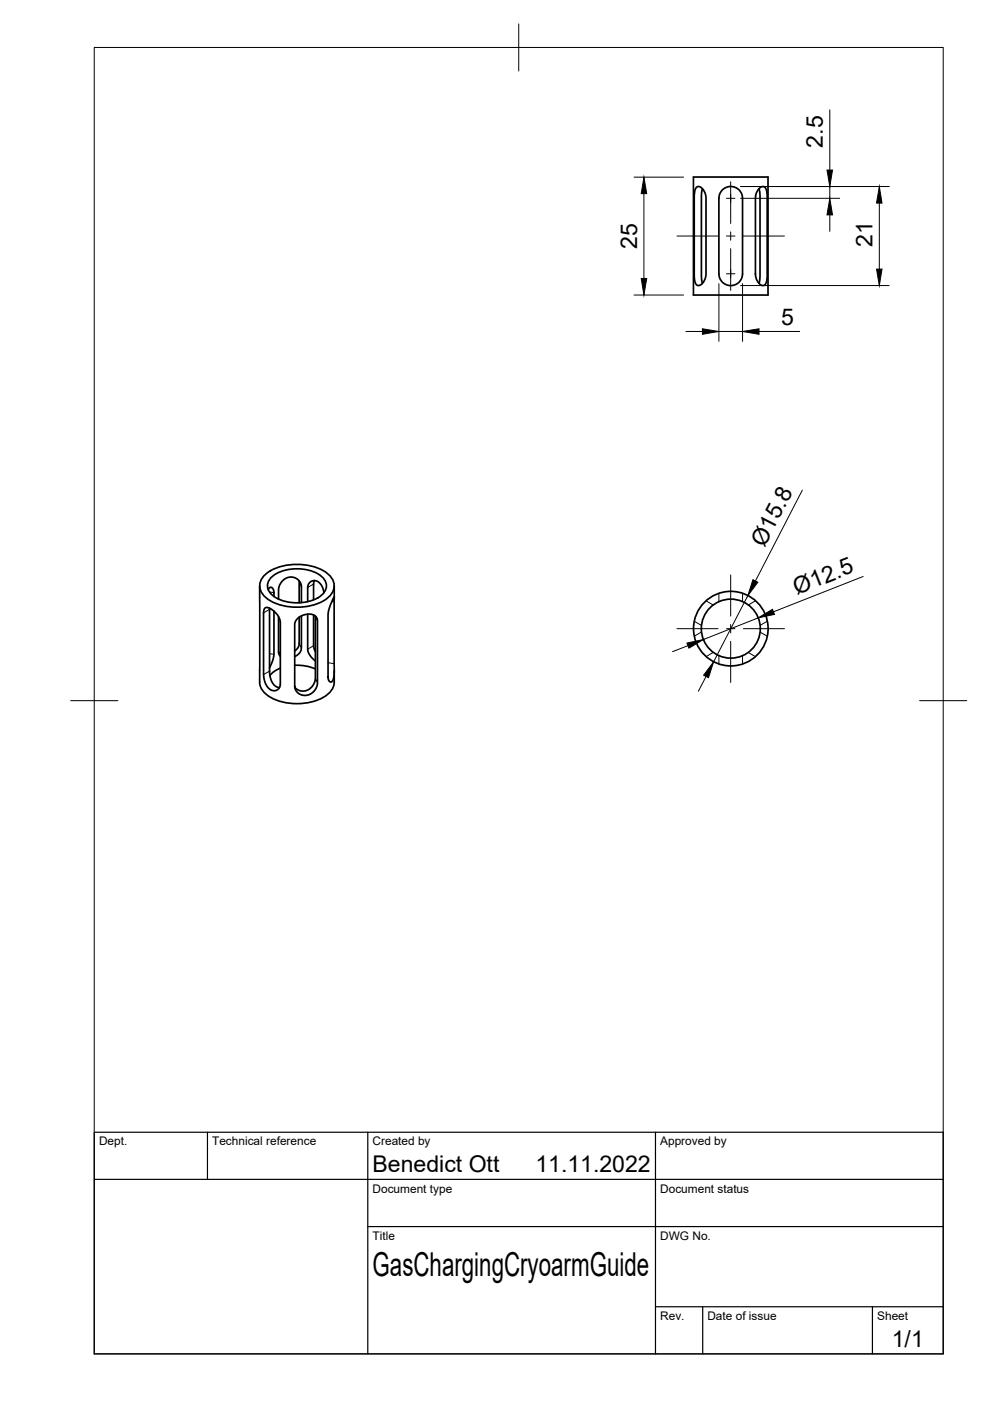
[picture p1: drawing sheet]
<svg xmlns="http://www.w3.org/2000/svg" width="210mm" height="297mm" viewBox="0 0 210 297" stroke-linecap="round" stroke-linejoin="round" font-family="sans-serif">
<!-- layer: Visible -->
<g fill="none" stroke="#000" stroke-width=".36">
<path d="M147 37.5h15.8v25.1h-15.8zM147.6 39.8l.4-.3 .7 .3 .7 1 .3 1.1v16.3l-.5 1.5-.5 .6-.5 .2h-.4l-.3-.4-.3-1.4v-17.3l.1-1zM161 39.9l.5-.3 .6 .1 .4 .7 .2 1v17.3l-.3 1.3-.5 .5-.7-.2-.5-.6-.5-1.5v-16.3l.2-1.1zM148.9 40l-.2 1.4v17.3l.2 1.4M153.2 40.3l.6-.5 .7-.2h.8l.7 .2 .6 .4 .5 .6 .3 1.1v16.3l-.2 .8-.4 .7-.7 .6-.9 .2h-.9l-1.1-.6-.6-.9-.2-.8v-16.3l.2-.8zM160.9 40l.2 1.4v17.3l-.2 1.4M55.1 124.2v17.9a7.3 7.3 0 0 0 .4 4 8.8 8.8 0 0 0 7.5 3.1 8.8 8.8 0 0 0 7.5-3.1l.4-1.5v-2.4M55.9 122.2a10.3 10.3 0 0 1 8.7-2.4 8.1 8.1 0 0 1 5.9 3 3.1 3.1 0 0 1-1.1 4.1 11.8 11.8 0 0 1-12.9 0 3.1 3.1 0 0 1-.6-4.7zM56.1 129l.3-.2h.5l1 .6 .9 1 .6 1.3v13.4l-.3 .9-.7 .4h-.8l-.7-.6-.6-.8-.4-1.3v-13.8zM56.9 125l.4-.5 .5 .2 .3 .7v1.1M57.1 129l.1 13.9 .3 1.3 .4 .8 .7 .6 .6 .2M57.8 122.2a9.3 9.3 0 0 1 10.3 0 2.46 2.46 0 0 1 0 4.1 9.3 9.3 0 0 1-10.3 0 2.46 2.46 0 0 1 0-4.1z"/>
<path d="M58.1 129.6v9.5l-1 2.5M59.1 138.3l.3 .2M59.1 130.8v7.4l.3 1M59.1 127v-2.2l.5-1.3 1-.9 1.3-.2 1.1 .4 .8 1 .1 4M63.1 131.1l1.2-.7 1.4-.2 1.1 .4 .5 .9v13.5l-.2 .8-.5 .7-.8 .7-.9 .2h-.8l-.7-.3-.6-.6-.3-.8v-13.4l.2-.6zM63.4 123.2v4.6M63.4 130.9v5.7l-.3 .8-.6 .6M63.9 130.6v7l-.4 .9-1 .7M65.2 130.2l.1 7.7 .4 1 1.2 1.2M66.5 130.4v6.6l.4 1.1M66.7 123.1l-.2 .7v3.4M66.9 130.6l-.1 13.9-.8 1.2-1.2 .8-1.2-.1-1.1-.7"/>
<path d="M68.7 125.7l-.5-1.5-.9-.9a1.42 1.42 0 0 0-2.1 1.3v3M70.8 126.6l.1 16-.2 1.4-.2 .4-.4 .2-.4-.3-.1-.6v-13.5l.3-1.6zM70.9 124.2v2.5M59.4 141.7l-1.5 .8-.7 .7M62.5 141.1l2.6 .2 1.8 .5"/>
<circle cx="155" cy="133.3" r="6.3"/>
<circle cx="155" cy="133.3" r="7.9"/>
</g>
<!-- layer: Visible Narrow -->
<path d="M57.1 125.5l1 .2M57.1 129.2l-1.2 .7M57.1 138.6l1 .1M63.4 123.3l.5 1M63.4 136.4l.5 1M66.5 136.9l-1.3 .7M66.5 123.8l-1.3 .8M66.9 130.7l.4 1M70.4 127.5l.4 .1M57.1 142.3l-1.2 .7M66.9 143.8l.4 1M69.6 140.5l1.2 .2" fill="none" stroke="#000" stroke-width=".21"/>
<!-- layer: Hidden -->
<path d="M147.2 131.7l1.5 .9M148.7 134l-1.5 .9M149.7 127.4l1.5 .9M151.2 138.3l-1.5 .9M152.4 125.8v1.8M152.4 139v1.8M157.4 125.8v1.8M157.4 139v1.8M158.6 138.3l1.6 .9M160.2 127.4l-1.6 .9M161.1 134l1.6 .9M162.7 131.7l-1.6 .9" fill="none" stroke="#000" stroke-width=".21"/>
<!-- layer: BORDER -->
<path d="M20 10.1h180v276.9h-180zM110 5.1v10M15 148.6h10M195 148.6h10" fill="none" stroke="#000" stroke-width=".21"/>
<!-- layer: TITLEBLOCK -->
<path d="M20 240.1h180v46.9h-180zM20 250h180M44 240.1v9.9M78 240.1v46.9M139 240.1v46.9M78 260.1h122M139 277.1h61M149 277.1v9.9M185 277.1v9.9" fill="none" stroke="#000" stroke-width=".25"/>
<!-- layer: Smart Centers -->
<g fill="none" stroke="#000" stroke-width=".21">
<path d="M154.9 38.6v8.8M143.5 50h8.8M154 50h1.8M154 42h1.8M154 58h1.8M154.9 49.2v1.7M154.9 52.7v8.9M157.6 50h8.7M143.5 133.3h8.8M154 133.3h1.8M154.9 121.9v8.7M154.9 132.4v1.8"/>
<path d="M154.9 136v8.7M157.6 133.3h8.7"/>
</g>
<!-- layer: FD_Dimensions -->
<g fill="none" stroke="#000" stroke-width=".21">
<path d="M134.4 37.6h10.5M157 39.5h31.5M175.9 23.3v12.8M175.9 39.5v2.5M136.5 41v18M157 42h21M175.9 45.6v3.5M186.4 43.1v14M134.4 62.6h10.5M145.4 70.3h3.5M152.4 60.1v12.3M152.4 70.3h5"/>
<path d="M157 60.5h31.5M157.4 60.1v12.3M160.9 70.3h8.6M170.1 103.9l-9.9 19.3M145.9 136.9l-3.3 1.3M158.6 126.3l-7.3 14M160.7 131l-11.6 4.6M183 122.2l-19 7.5M149.7 143.4l-1.6 3.1"/>
</g>
<path d="M175.3 36.1h1.2l-.6 3.4zM136.5 37.6l.6 3.4h-1.1zM136 59h1.1l-.6 3.6zM175.9 42l.6 3.6h-1.2zM186.4 39.5l.6 3.6h-1.2zM185.8 57.1h1.2l-.6 3.4zM148.9 69.7l3.5 .6-3.5 .6zM157.4 70.3l3.5-.6v1.2zM145.6 136.3l3.5-.7-3 1.8zM159.6 122.9l1.1 .6-2.1 2.8zM160.7 131l3.1-1.8 .4 1.1zM151.3 140.3l-1.1 3.4-1-.5z" fill="#000" stroke="#000" stroke-width=".21"/>
<text font-size="7" x="79" y="270.6">GasChargingCryoarmGuide</text>
<g font-size="4.9">
<text x="174.5" y="31.3" transform="rotate(-90 174.5 31.3)">2.5</text>
<text x="135.1" y="52.8" transform="rotate(-90 135.1 52.8)">25</text>
<text x="185" y="52.4" transform="rotate(-90 185 52.4)">21</text>
<text x="165.6" y="68.8">5</text>
<text x="162.1" y="116.1" transform="rotate(-63 162.1 116.1)">Ø15.8</text>
<text x="168.9" y="126.1" transform="rotate(-22 168.9 126.1)">Ø12.5</text>
<text x="79" y="248.5">Benedict Ott</text>
<text x="113.5" y="248.5">11.11.2022</text>
<text x="189.1" y="285.7">1/1</text>
</g>
<g font-size="2.5">
<text x="21" y="242.9">Dept.</text>
<text x="45" y="242.9">Technical reference</text>
<text x="79" y="242.9">Created by</text>
<text x="140" y="242.9">Approved by</text>
<text x="79" y="252.8">Document type</text>
<text x="140" y="252.8">Document status</text>
<text x="79" y="262.9">Title</text>
<text x="140" y="262.9">DWG No.</text>
<text x="140" y="279.9">Rev.</text>
<text x="150" y="279.9">Date of issue</text>
<text x="186" y="279.9">Sheet</text>
</g>
</svg>
